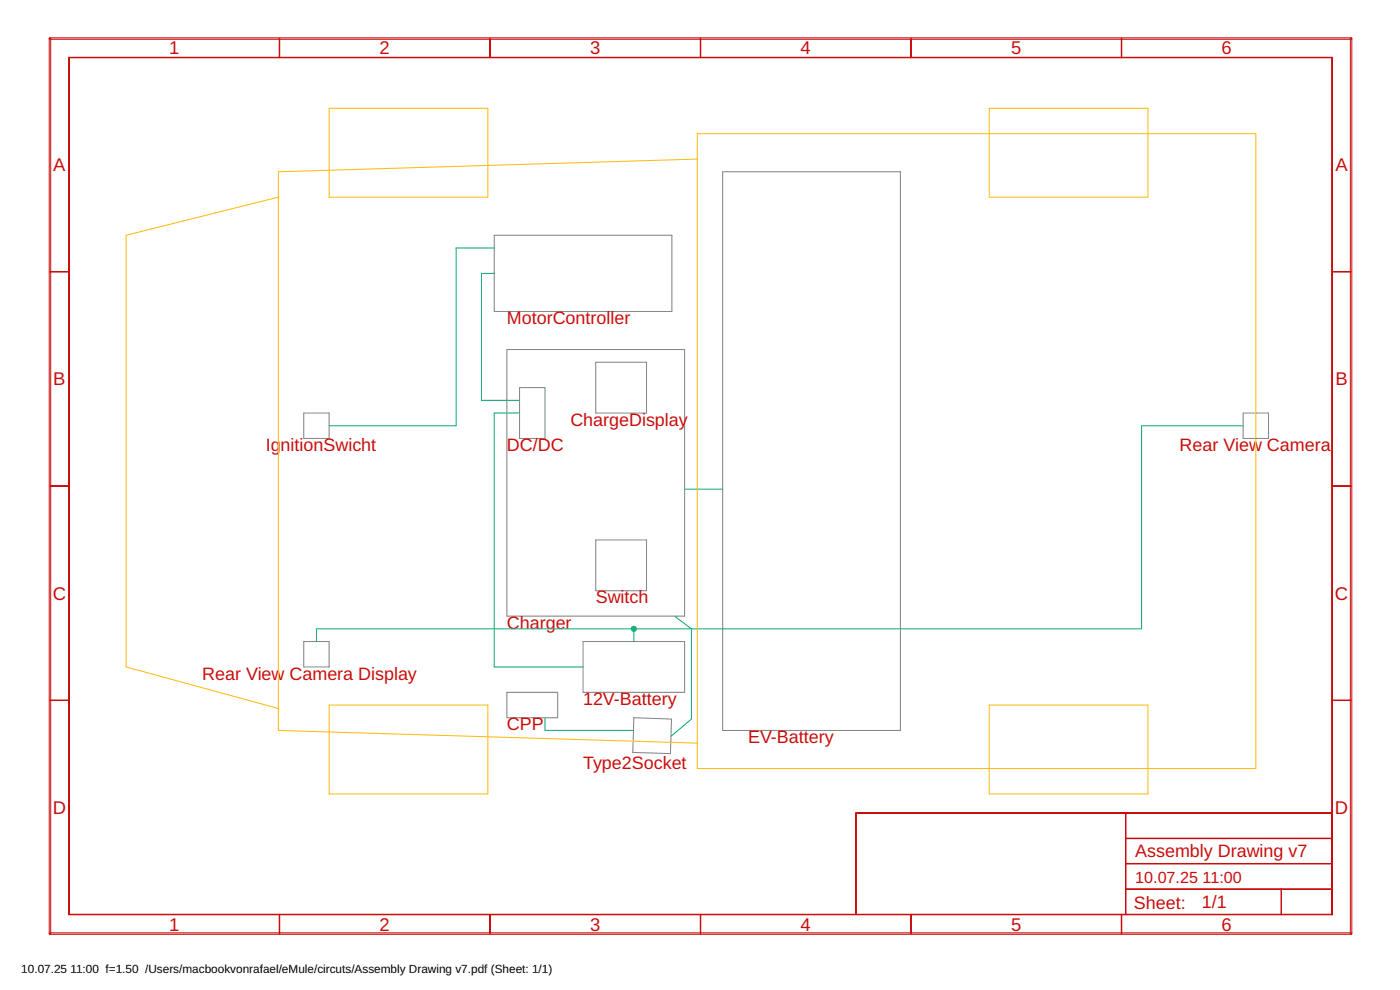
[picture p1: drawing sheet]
<svg xmlns="http://www.w3.org/2000/svg" width="420mm" height="297mm" viewBox="0 0 420 297" stroke-linecap="round" stroke-linejoin="round" font-family="sans-serif">
<path d="M216.9 51.5h53.3v167.7h-53.3zM148.3 70.6h53.4v22.9h-53.4zM152.1 104.9h53.4v80h-53.4zM155.9 116.3h7.7v15.3h-7.7zM178.8 108.7h15.2v15.2h-15.2zM91.2 123.9h7.6v7.7h-7.6zM373.1 123.9h7.6v7.7h-7.6zM178.8 162h15.2v15.2h-15.2zM91.2 192.5h7.6v7.6h-7.6zM175 192.5h30.5v15.2h-30.5zM152.1 207.7h15.3v7.6h-15.3zM190.2 215.3l11.3 .5-.3 10.3-11.3-.3z" fill="none" stroke="#808080" stroke-width=".3"/>
<g fill="none" stroke="#c90d0c" stroke-width=".3">
<path d="M14.9 11.4l.3 .1v268.7l-.2 .1-.2-.1zM14.9 11.4l390.6-.1 .2 .3-.2 .2h-390.6zM20.6 17.2l.1 257.3zM20.6 17.2l379.2 .1zM83.8 11.5l.1 5.8zM147 11.5l.1 5.8zM210.2 11.5l.1 5.8zM273.3 11.5l.1 5.8zM336.5 11.5l.1 5.8zM399.7 17.2l.1 257.3zM405.3 11.5h.4v268.7l-.2 .1-.2-.1zM15 81.5l5.8 .1z"/>
<path d="M399.7 81.5l5.9 .1zM14.9 145.8l5.9 .1zM399.7 145.8l5.9 .1zM14.9 210.1h5.9zM399.7 210.1h5.9zM256.8 243.9l.1 30.6zM256.8 243.9l81.1 .1zM337.8 243.9l62 .1zM337.8 259.1l.1 7.7zM337.8 259.1l62 .1zM337.8 251.5l.1 7.7zM337.8 251.5l62 .1z"/>
<path d="M337.8 243.9l.1 7.7zM399.7 259.1l.1 7.7zM399.7 251.5l.1 7.7zM399.7 243.9l.1 7.7zM14.9 279.9h390.6l.2 .3-.2 .1h-390.6zM20.6 274.4h379.2zM83.8 274.4l.1 5.8zM147 274.4l.1 5.8zM210.2 274.4l.1 5.8zM273.3 274.4l.1 5.8zM336.5 274.4l.1 5.8zM337.8 266.7l46.8 .1z"/>
<path d="M337.8 266.7l.1 7.8zM384.5 266.7l.1 7.8zM384.5 266.7l15.3 .1zM399.7 266.7l.1 7.8z"/>
</g>
<path d="M148.3 74.4h-11.4v53.3h-38.1M148.3 82h-3.8v38.1h11.4M155.9 123.9h-7.6v76.2h26.7M373.1 127.7h-30.5v61h-247.6v3.8M205.5 146.8h11.4M190.2 188.7v3.8M202.5 184.9l5 3.8v27.1l-6.1 5.1M163.6 215.3v3.9h26.5" fill="none" stroke="#0dab76" stroke-width=".3"/>
<circle cx="190.2" cy="188.7" r=".76" fill="#0dab76" stroke="#0dab76" stroke-width=".3"/>
<path d="M98.8 32.5h47.6v26.7h-47.6zM296.9 32.5h47.6v26.7h-47.6zM83.5 59.2l-45.7 11.4v129.5l45.7 12.5M209.3 47.7l-125.8 3.8v167.7l125.8 3.8M209.3 40.1h167.6v190.5h-167.6zM98.8 211.5h47.6v26.7h-47.6zM296.9 211.5h47.6v26.7h-47.6z" fill="none" stroke="#ffba08" stroke-width=".3"/>
<g font-size="5.5" fill="#c90d0c">
<text x="50.8" y="16.4">1</text>
<text x="113.9" y="16.4">2</text>
<text x="177.1" y="16.4">3</text>
<text x="240.3" y="16.4">4</text>
<text x="303.5" y="16.4">5</text>
<text x="366.6" y="16.4">6</text>
<text x="16" y="51.3">A</text>
<text x="400.8" y="51.3">A</text>
<text x="16" y="115.6">B</text>
<text x="400.8" y="115.6">B</text>
<text x="15.9" y="179.9">C</text>
<text x="400.6" y="179.9">C</text>
<text x="15.9" y="244.2">D</text>
<text x="400.6" y="244.2">D</text>
<text x="50.8" y="279.2">1</text>
<text x="113.9" y="279.2">2</text>
<text x="177.1" y="279.2">3</text>
<text x="240.3" y="279.2">4</text>
<text x="303.5" y="279.2">5</text>
<text x="366.6" y="279.2">6</text>
</g>
<g font-size="5.4" fill="#c90d0c">
<text x="152.1" y="97.3">MotorController</text>
<text x="171.2" y="127.7">ChargeDisplay</text>
<text x="79.7" y="135.4">Ig</text>
<text x="84.2" y="135.4">nitionSwicht</text>
<text x="152.1" y="135.4">DC/DC</text>
<text x="354" y="135.4">Rear View Camera</text>
<text x="178.8" y="181.1">Switch</text>
<text x="152.1" y="188.7">Charger</text>
<text x="60.7" y="203.9">Rear View Camera Display</text>
<text x="175" y="211.5">12V-Battery</text>
<text x="152.1" y="219.2">CPP</text>
<text x="224.5" y="223">EV-Battery</text>
<text x="175" y="230.6">Type2Socket</text>
<text x="340.7" y="257.2">Assembly Drawing v7</text>
<text x="340.3" y="272.7">Sheet:</text>
<text x="360.7" y="272.5">1/1</text>
</g>
<g font-size="4.8" fill="#c90d0c">
<text x="340.7" y="264.9">10.07.25</text>
<text x="360.9" y="264.9">11:00</text>
</g>
<g font-size="3.5">
<text x="6.4" y="291.8">10.07.25</text>
<text x="21.1" y="291.8">11:00 f=1.50 /Users/macbookvonrafael/eMule/circuts/Assembly Drawing v7.pdf (Sheet: 1/1)</text>
</g>
</svg>
